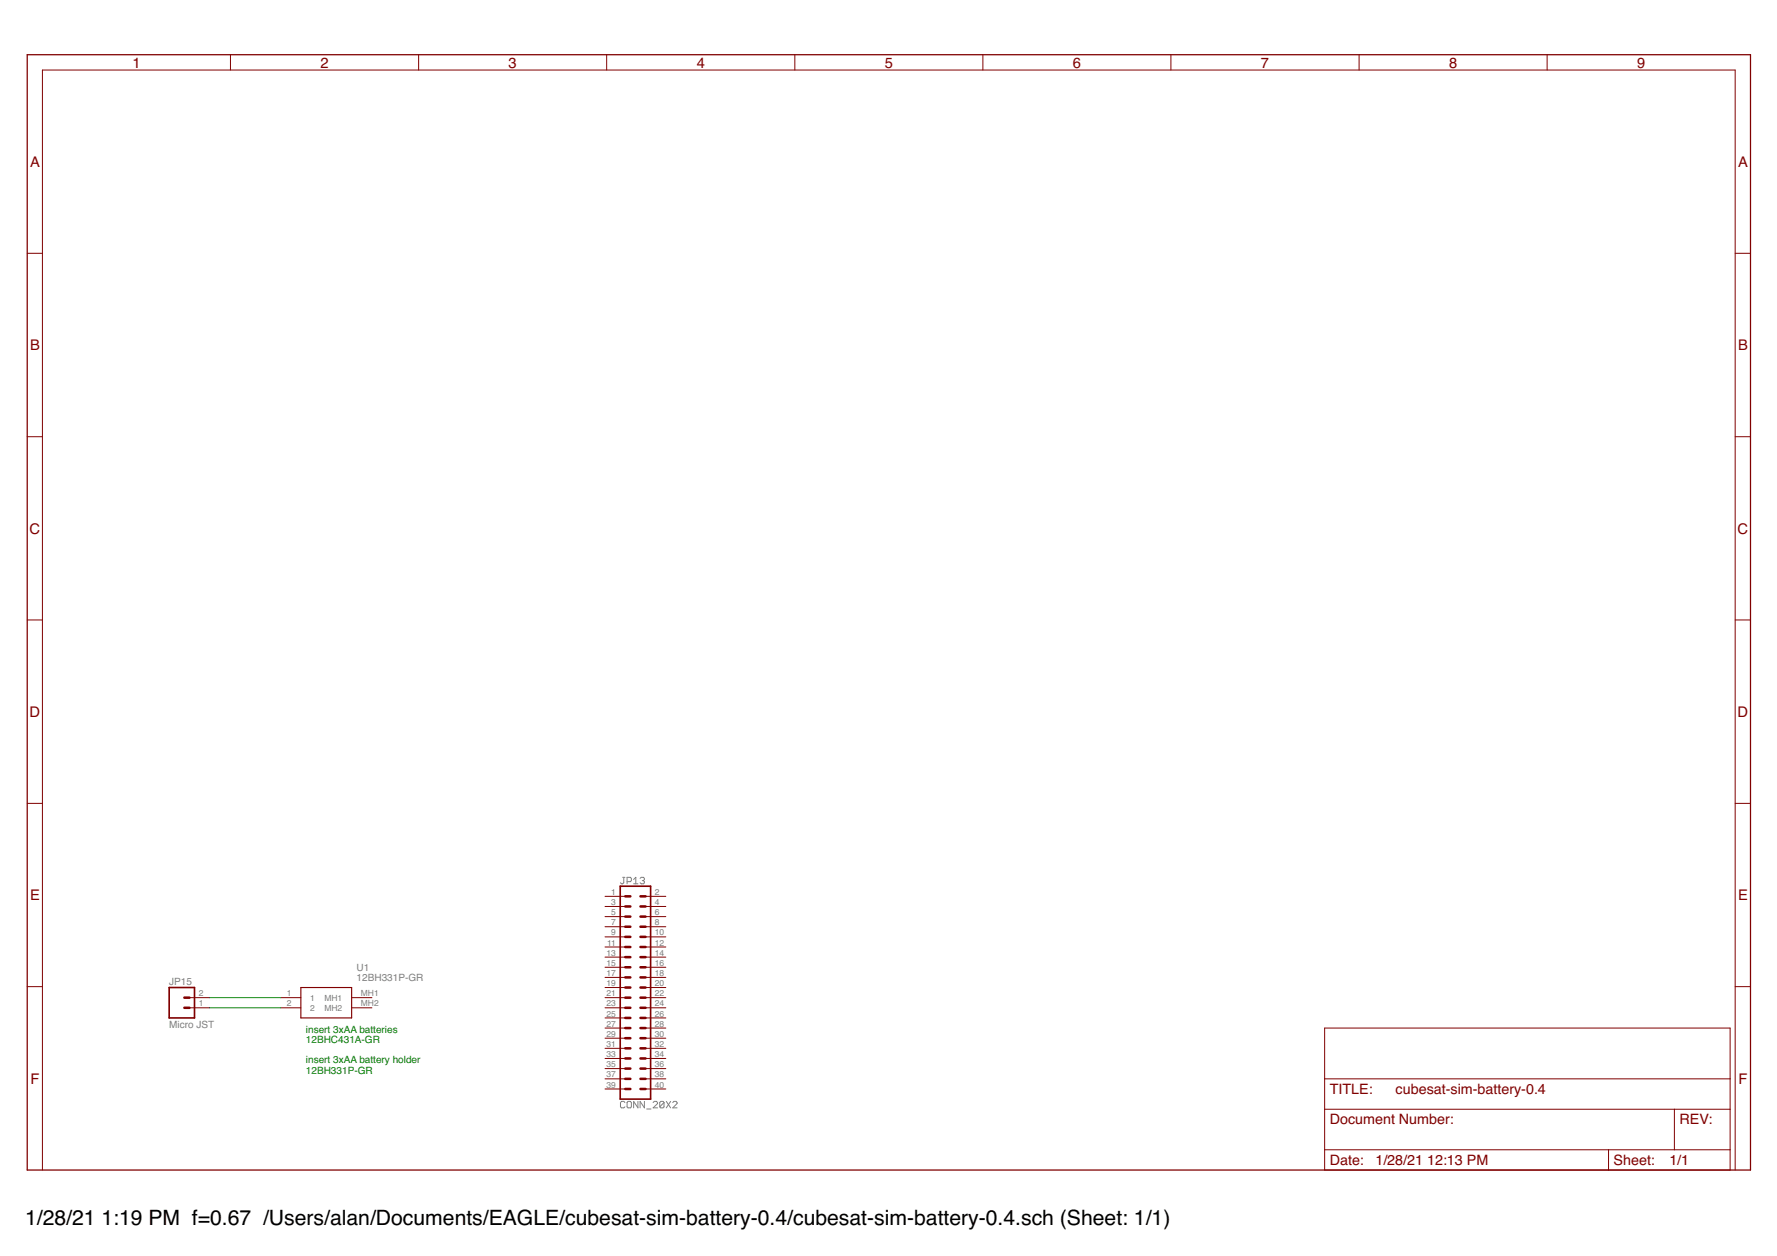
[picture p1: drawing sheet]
<svg xmlns="http://www.w3.org/2000/svg" width="297mm" height="210mm" viewBox="0 0 297 210" stroke-linecap="round" stroke-linejoin="round" font-family="sans-serif">
<g fill="none" stroke="#808080" stroke-width=".17">
<path d="M104.1 146.6h.4M104.3 146.6v.9l-.2 .2-.4-.2M104.8 147.3h.6l.1-.1v-.4l-.1-.2h-.6v1.1M105.9 147.7h.7M105.9 147l.4-.4v1.1M107 146.8l.2-.2h.3l.2 .2-.2 .4M107.4 147.2h.1M107.5 147.2l.2 .1-.2 .4h-.3l-.2-.2M104.5 184.3l-.2-.2h-.4l-.2 .2v.7l.2 .1h.4l.2-.1M105 184.1h.4l.1 .2v.7l-.1 .1h-.4l-.2-.1v-.7zM106.6 184.1v1l-.7-1v1M107.7 184.1v1l-.7-1v1"/>
<path d="M108.1 185.3h.7M109.2 184.3l.2-.2h.3l.2 .2v.1l-.7 .7h.7M111 184.3l-.2-.2h-.4l-.1 .2v.7M111 184.3v.7l-.2 .1h-.4l-.1-.1M111 184.3l-.7 .7M111.4 184.1l.7 1M112.1 184.1l-.7 1M112.5 184.3l.1-.2h.4l.2 .2v.1l-.7 .7h.7"/>
</g>
<path d="M4.6 9.1h288v186.4h-288z" fill="none" stroke="#800000" stroke-width=".21"/>
<g fill="none" stroke="#800000" stroke-width=".17">
<path d="M38.5 9.1v2.6M70 9.1v2.6M101.4 9.1v2.6M132.9 9.1v2.6M164.3 9.1v2.6M195.7 9.1v2.6M227.2 9.1v2.6M258.6 9.1v2.6M4.6 42.3h2.5M290 42.3h2.6M4.6 73h2.5M290 73h2.6"/>
<path d="M4.6 103.6h2.5M290 103.6h2.6M4.6 134.3h2.5M290 134.3h2.6M101.1 160h3.4M101.1 158.3h3.4M101.1 156.6h3.4M101.1 154.9h3.4M101.1 153.2h3.4M101.1 151.5h3.4M101.1 149.8h3.4M107.9 160h3.4"/>
<path d="M107.9 158.3h3.4M107.9 156.6h3.4M107.9 154.9h3.4M107.9 153.2h3.4M107.9 151.5h3.4M107.9 149.8h3.4M4.6 164.9h2.5M31.7 166.7h3.4M31.7 168.4h3.4M46.9 166.7h3.4M46.9 168.4h3.4M58.8 166.7h3.4"/>
<path d="M58.8 168.4h3.4M101.1 171.8h3.4M101.1 166.7h3.4M101.1 168.4h3.4M101.1 170.1h3.4M101.1 165h3.4M101.1 163.3h3.4M101.1 161.6h3.4M101.1 173.5h3.4M101.1 175.2h3.4M101.1 176.9h3.4M101.1 178.6h3.4"/>
<path d="M107.9 171.8h3.4M107.9 166.7h3.4M107.9 168.4h3.4M107.9 170.1h3.4M107.9 165h3.4M107.9 163.3h3.4M107.9 161.6h3.4M107.9 173.5h3.4M107.9 175.2h3.4M107.9 176.9h3.4M107.9 178.6h3.4M221.4 171.8h67.8v23.7h-67.8z"/>
<path d="M290 164.9h2.6M7.1 195.5v-183.8h282.9v183.8M101.1 180.3h3.4M101.1 182h3.4M107.9 180.3h3.4M107.9 182h3.4M221.4 185.4h67.8M221.4 192.2h67.8M221.4 180.3h67.8M268.9 192.2v3.3M279.9 185.4v6.8"/>
</g>
<path d="M50.3 165h8.5v5.1h-8.5z" fill="none" stroke="#800000" stroke-width=".19"/>
<g fill="none" stroke="#800000" stroke-width=".42">
<path d="M104.5 160h.9M104.5 158.3h.9M104.5 156.6h.9M104.5 154.9h.9M104.5 153.2h.9M104.5 151.5h.9M104.5 149.8h.9M107.1 160h.8M107.1 158.3h.8M107.1 156.6h.8M107.1 154.9h.8M107.1 153.2h.8"/>
<path d="M107.1 151.5h.8M107.1 149.8h.8M30.8 166.7h.9M30.8 168.4h.9M104.5 166.7h.9M104.5 168.4h.9M104.5 170.1h.9M104.5 163.3h.9M104.5 165h.9M104.5 161.6h.9M104.5 178.6h.9M104.5 175.2h.9"/>
<path d="M104.5 176.9h.9M104.5 173.5h.9M104.5 171.8h.9M107.1 166.7h.8M107.1 168.4h.8M107.1 170.1h.8M107.1 163.3h.8M107.1 165h.8M107.1 161.6h.8M107.1 178.6h.8M107.1 175.2h.8M107.1 176.9h.8"/>
<path d="M107.1 173.5h.8M107.1 171.8h.8M104.5 180.3h.9M104.5 182h.9M107.1 180.3h.8M107.1 182h.8"/>
</g>
<path d="M103.7 148.1h5.1v35.6h-5.1zM28.3 165h4.2v5.1h-4.2z" fill="none" stroke="#800000" stroke-width=".28"/>
<path d="M35.1 168.4h11.8M35.1 166.7h11.8" fill="none" stroke="#008000" stroke-width=".17"/>
<g font-size="3.5">
<text x="4.2" y="204.7">1/28/21</text>
<text x="17" y="204.7">1:19 PM f=0.67 /Users/alan/Documents/EAGLE/cubesat-sim-battery-0.4/cubesat-sim-battery-0.4.sch (Sheet: 1/1)</text>
</g>
<g font-size="2.5" fill="#800000">
<text x="22.1" y="11.3">1</text>
<text x="53.6" y="11.3">2</text>
<text x="85" y="11.3">3</text>
<text x="116.5" y="11.3">4</text>
<text x="147.9" y="11.3">5</text>
<text x="179.3" y="11.3">6</text>
<text x="210.8" y="11.3">7</text>
<text x="242.2" y="11.3">8</text>
<text x="273.7" y="11.3">9</text>
<text x="5" y="27.9">A</text>
<text x="290.5" y="27.9">A</text>
<text x="5" y="58.5">B</text>
<text x="290.5" y="58.5">B</text>
<text x="4.9" y="89.2">C</text>
<text x="290.4" y="89.2">C</text>
<text x="4.9" y="119.8">D</text>
<text x="290.4" y="119.8">D</text>
<text x="5" y="150.4">E</text>
<text x="290.5" y="150.4">E</text>
<text x="5.1" y="181.1">F</text>
<text x="290.6" y="181.1">F</text>
</g>
<g font-size="2.4" fill="#800000">
<text x="222.3" y="182.8">TITLE:</text>
<text x="233.3" y="182.8">cubesat-sim-battery-0.4</text>
<text x="222.3" y="187.9">Document Number:</text>
<text x="280.7" y="187.9">REV:</text>
<text x="222.3" y="194.7">Date:</text>
<text x="229.9" y="194.7">1/28/21</text>
<text x="238.5" y="194.7">12:13 PM</text>
<text x="269.7" y="194.7">Sheet:</text>
<text x="279" y="194.7">1/1</text>
</g>
<g font-size="1.7" fill="#808080">
<text x="28.3" y="164.5">JP15</text>
<text x="59.6" y="163.9">12BH331P-GR</text>
<text x="59.6" y="162.2">U1</text>
<text x="28.3" y="171.8">Micro JST</text>
</g>
<g font-size="1.7" fill="#008000">
<text x="51.1" y="172.6">insert 3xAA batteries</text>
<text x="51.1" y="177.7">insert 3xAA battery holder</text>
<text x="51.1" y="179.4">12BH331P-GR</text>
<text x="51.1" y="174.4">12BHC431A-GR</text>
</g>
<g font-size="1.4" fill="#808080">
<text x="102.2" y="149.6">1</text>
<text x="109.5" y="149.6">2</text>
<text x="102.2" y="151.2">3</text>
<text x="102.2" y="152.9">5</text>
<text x="102.2" y="154.6">7</text>
<text x="109.5" y="154.6">8</text>
<text x="109.5" y="152.9">6</text>
<text x="109.5" y="151.2">4</text>
<text x="101.4" y="159.7">13</text>
<text x="101.4" y="161.4">15</text>
<text x="101.5" y="158">11</text>
<text x="102.2" y="156.3">9</text>
<text x="109.5" y="161.4">16</text>
<text x="109.5" y="159.7">14</text>
<text x="109.5" y="158">12</text>
<text x="109.5" y="156.3">10</text>
<text x="33.2" y="166.5">2</text>
<text x="48" y="166.5">1</text>
<text x="51.9" y="167.2">1</text>
<text x="54.2" y="167.2">MH1</text>
<text x="60.3" y="166.5">MH1</text>
<text x="101.4" y="163.1">17</text>
<text x="101.4" y="164.8">19</text>
<text x="101.4" y="166.5">21</text>
<text x="109.5" y="166.5">22</text>
<text x="109.5" y="164.8">20</text>
<text x="109.5" y="163.1">18</text>
<text x="33.2" y="168.2">1</text>
<text x="48" y="168.2">2</text>
<text x="51.9" y="168.9">2</text>
<text x="54.2" y="168.9">MH2</text>
<text x="60.3" y="168.2">MH2</text>
<text x="101.4" y="168.2">23</text>
<text x="101.4" y="169.9">25</text>
<text x="101.4" y="171.6">27</text>
<text x="101.4" y="173.3">29</text>
<text x="109.5" y="169.9">26</text>
<text x="109.5" y="168.2">24</text>
<text x="109.5" y="171.6">28</text>
<text x="109.5" y="173.3">30</text>
<text x="101.4" y="175">31</text>
<text x="101.4" y="176.7">33</text>
<text x="101.4" y="178.4">35</text>
<text x="109.5" y="175">32</text>
<text x="109.5" y="176.7">34</text>
<text x="109.5" y="178.4">36</text>
<text x="101.4" y="180.1">37</text>
<text x="101.4" y="181.7">39</text>
<text x="109.5" y="180.1">38</text>
<text x="109.5" y="181.7">40</text>
</g>
</svg>
